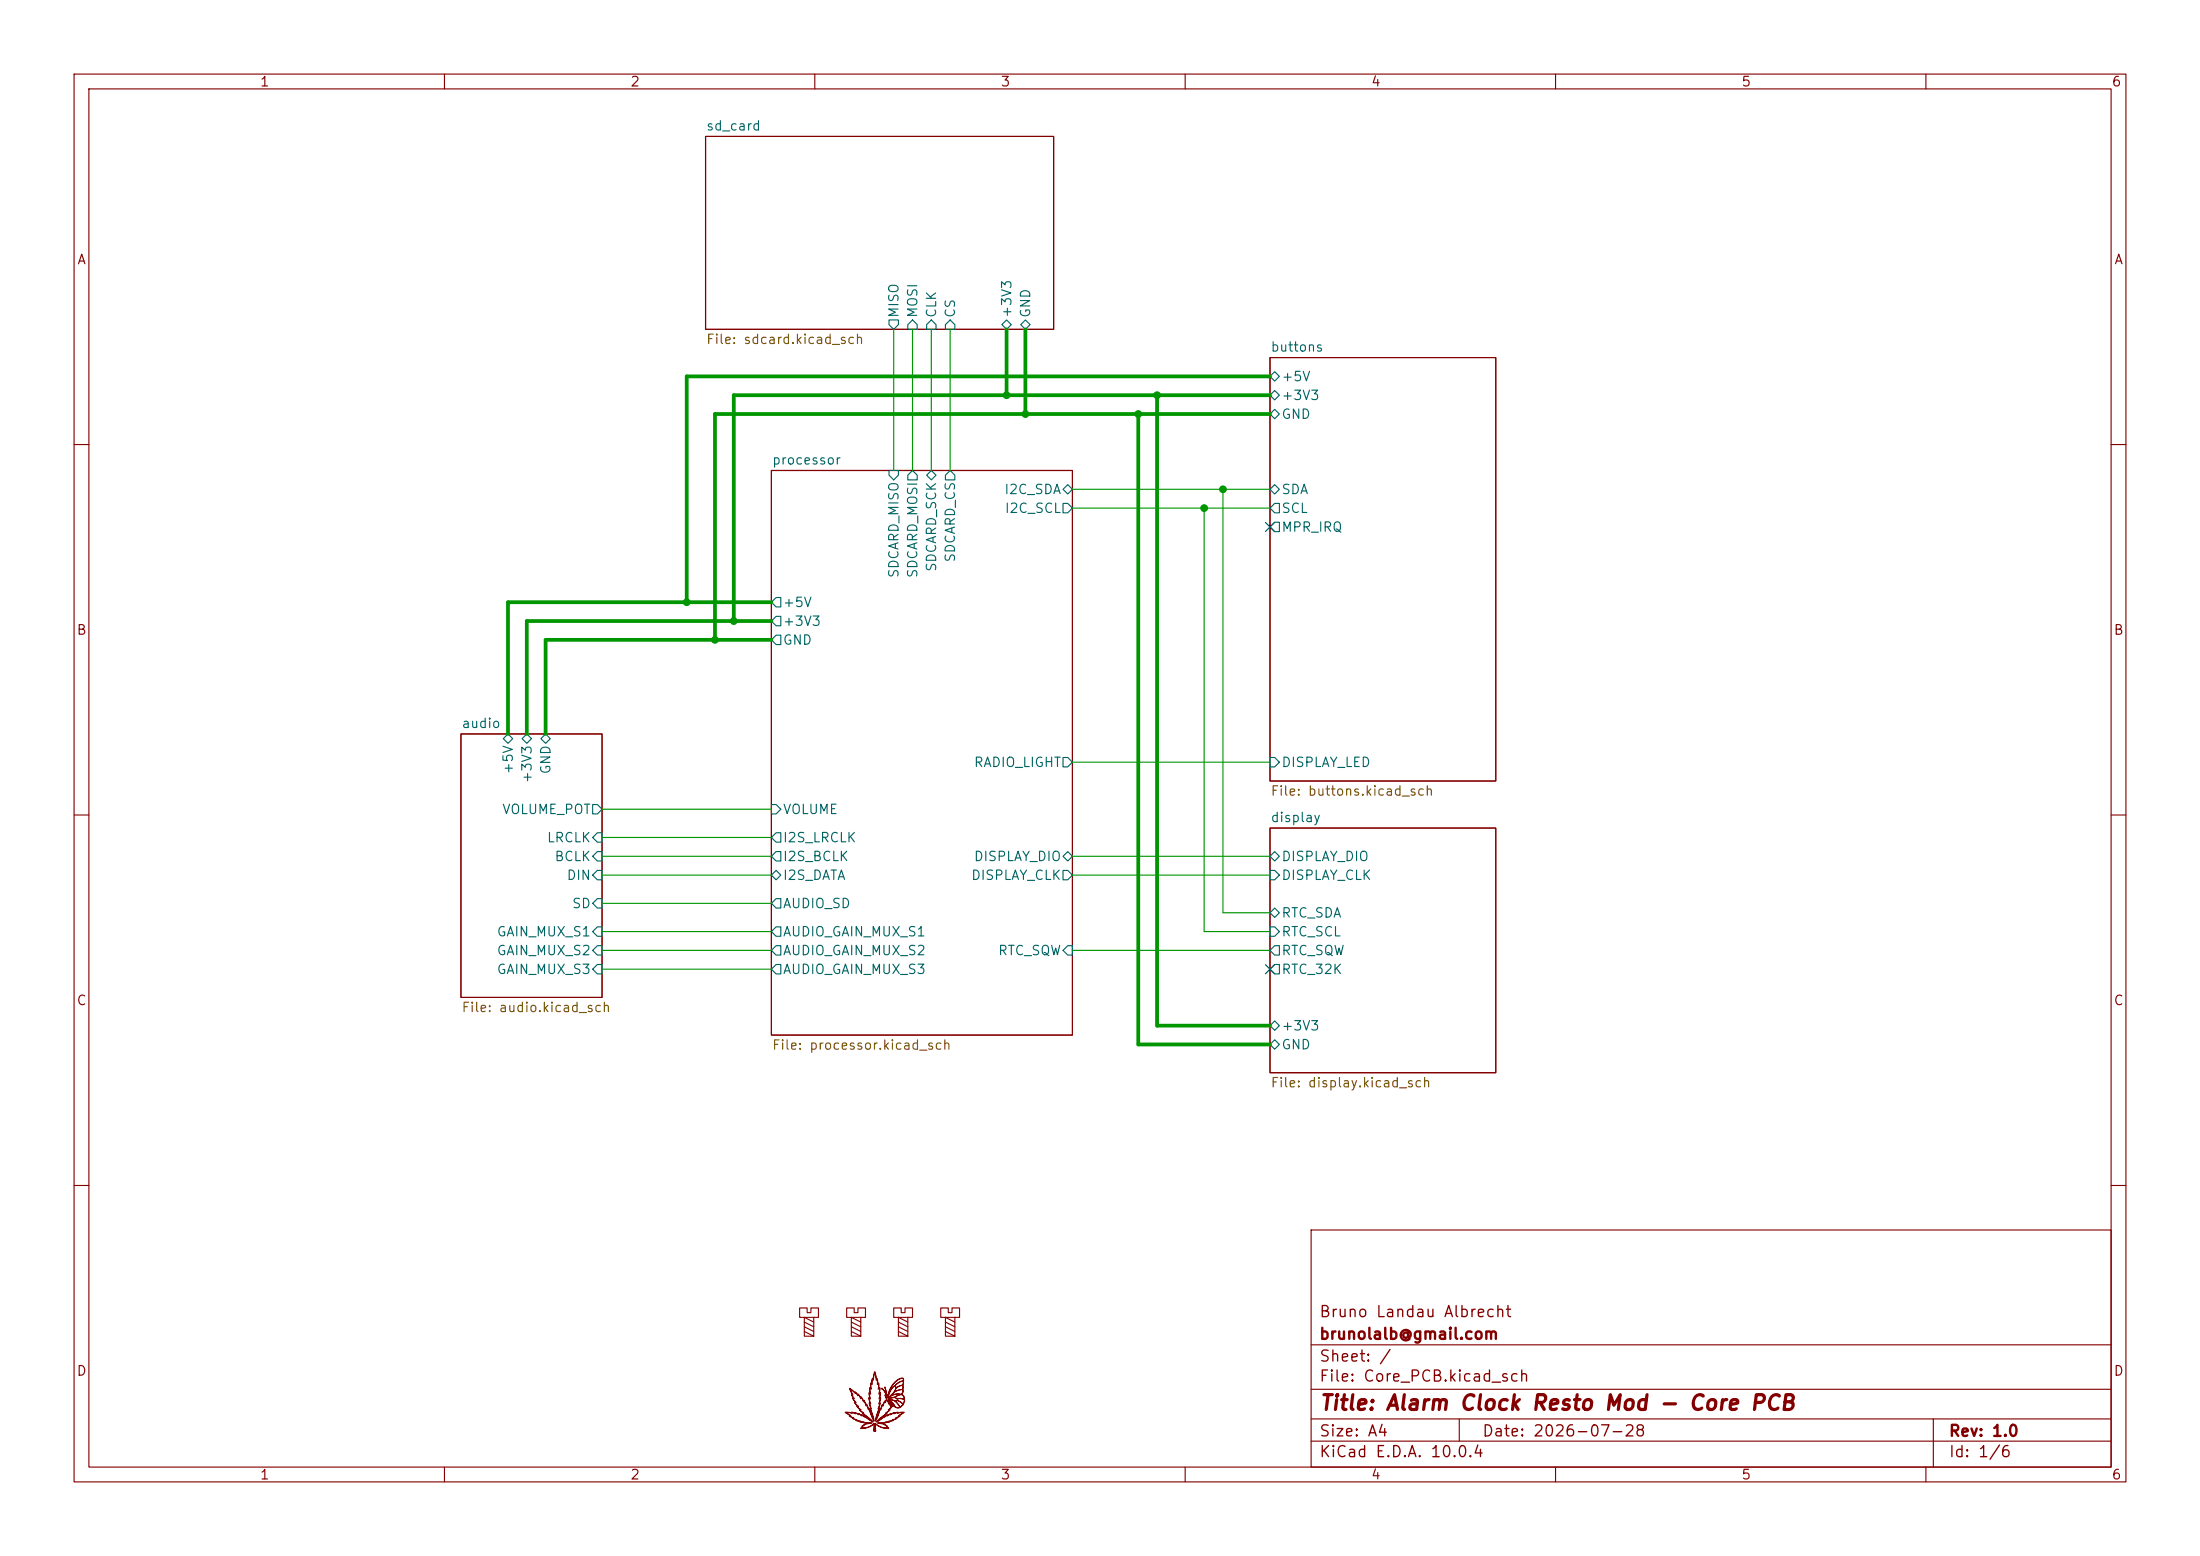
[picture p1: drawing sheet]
<svg xmlns="http://www.w3.org/2000/svg" width="297mm" height="210mm" viewBox="0 0 297 210" stroke-linecap="round" stroke-linejoin="round" font-family="sans-serif">
<g fill="none" stroke="#840000" stroke-width=".15">
<path d="M10 10h277v190h-277zM12 12h273v186h-273zM60 10v2M95.2 18.4h47v26.1h-47zM110 10v2M160 10v2M210 10v2M260 10v2M171.4 48.3h30.5v57.1h-30.5zM10 60h2M104.1 63.5h40.7v76.2h-40.7zM285 60h2"/>
<path d="M62.2 99.1h19.1v35.5h-19.1zM10 110h2M171.4 111.8h30.5v33h-30.5zM285 110h2M10 160h2M107.9 176.5h1.1v.7h.5v-.7h1v1.3h-.6v2.5h-1.3v-2.5h-.7zM108.6 178.4l1.3 .7M108.6 179.1l1.3 .6M108.6 179.7l1.3 .6M109.9 177.8h-1.3l1.3 .6M114.3 176.5h1v.7h.5v-.7h1v1.3h-.6v2.5h-1.3v-2.5h-.6zM114.9 178.4l1.3 .7"/>
<path d="M114.9 179.1l1.3 .6M114.9 179.7l1.3 .6M116.2 177.8h-1.3l1.3 .6M120.6 176.5h1.1v.7h.5v-.7h1v1.3h-.6v2.5h-1.3v-2.5h-.7zM121.3 178.4l1.3 .7M121.3 179.1l1.3 .6M121.3 179.7l1.3 .6M122.6 177.8h-1.3l1.3 .6M127 176.5h1v.7h.5v-.7h1v1.3h-.6v2.5h-1.3v-2.5h-.6zM127.6 178.4l1.3 .7M127.6 179.1l1.3 .6M127.6 179.7l1.3 .6"/>
<path d="M128.9 177.8h-1.3l1.3 .6M177 166h108v32h-108zM285 160h2M60 198v2M110 198v2M160 198v2M177 194.5h108M177 191.5h108M177 187.5h108M177 181.5h108M197 191.5v3M210 198v2"/>
<path d="M260 198v2M261 191.5v6.5"/>
</g>
<g fill="none" stroke="#006464" stroke-width=".15">
<path d="M120 43.2h1.3v.6l-.7 .7-.6-.7zM123.2 43.2l.6 .6v.7h-1.2v-.7zM125.7 43.2l.7 .6v.7h-1.3v-.7zM128.3 43.2l.6 .6v.7h-1.3v-.7zM135.3 43.8l.6-.6 .6 .6-.6 .7zM137.8 43.8l.6-.6 .7 .6-.7 .7zM171.4 55.9l.7-.7 .6 .7-.6 .6zM171.4 53.3l.7-.6 .6 .6-.6 .7zM171.4 50.8l.7-.6 .6 .6-.6 .6zM120 63.5h1.3v.6l-.7 .7-.6-.7zM123.2 63.5l.6 .6v.7h-1.2v-.7zM125.1 64.1l.6-.6 .7 .6-.7 .7z"/>
<path d="M128.3 63.5l.6 .6v.7h-1.3v-.7zM143.5 66l.6-.6 .7 .6-.7 .7zM143.5 67.9h.6l.7 .7-.7 .6h-.6zM171.4 66l.7-.6 .6 .6-.6 .7zM172.1 70.5h.6v1.3h-.6l-.7-.7zM172.1 67.9h.6v1.3h-.6l-.7-.6zM67.9 99.7l.7-.6 .6 .6-.6 .6zM70.5 99.7l.6-.6 .7 .6-.7 .6zM73 99.7l.7-.6 .6 .6-.6 .6zM104.8 85.7h.6v1.3h-.6l-.7-.6zM104.8 83.2h.6v1.3h-.6l-.7-.7zM104.8 80.6h.6v1.3h-.6l-.7-.6z"/>
<path d="M80 115.6l.6-.7h.7v1.3h-.7zM80 108.6h.6l.7 .6-.7 .7h-.6zM80.6 112.4h.7v1.3h-.7l-.6-.7zM80.6 117.5h.7v1.2h-.7l-.6-.6zM104.1 118.1l.7-.6 .6 .6-.6 .6zM104.1 108.6h.7l.6 .6-.6 .7h-.7zM104.8 112.4h.6v1.3h-.6l-.7-.7zM104.8 114.9h.6v1.3h-.6l-.7-.6zM143.5 117.5h.6l.7 .6-.7 .6h-.6zM143.5 115.6l.6-.7 .7 .7-.7 .6zM143.5 102.2h.6l.7 .7-.7 .6h-.6zM171.4 117.5h.7l.6 .6-.6 .6h-.7z"/>
<path d="M171.4 115.6l.7-.7 .6 .7-.6 .6zM171.4 102.2h.7l.6 .7-.6 .6h-.7zM80 125.7l.6-.6h.7v1.3h-.7zM80.6 121.3h.7v1.3h-.7l-.6-.7zM80.6 127.6h.7v1.3h-.7l-.6-.6zM80.6 130.2h.7v1.2h-.7l-.6-.6zM104.8 121.3h.6v1.3h-.6l-.7-.7zM104.8 127.6h.6v1.3h-.6l-.7-.6zM104.8 130.2h.6v1.2h-.6l-.7-.6zM104.8 125.1h.6v1.3h-.6l-.7-.7zM144.1 127.6h.7v1.3h-.7l-.6-.6zM171.4 125.1h.7l.6 .6-.6 .7h-.7z"/>
<path d="M171.4 123.2l.7-.6 .6 .6-.6 .6zM171.4 138.4l.7-.6 .6 .6-.6 .7zM172.1 127.6h.6v1.3h-.6l-.7-.6zM172.1 130.2h.6v1.2h-.6l-.7-.6zM171.4 141l.7-.7 .6 .7-.6 .6z"/>
</g>
<path d="M114.7 187.4l.7 .6 .1-.1 .3 .4 .1-.2 .3 .5v-.1h.1l.3 .6v-.1l.3 .6 .1-.1 .2 .6h.1l.6 1.5-.4-1.5v-.1l-.1-.5-.1-.2 .2 .1-.2-.7h.1l-.1-.6v-.1h.2l-.1-.7 .2 .1-.1-.7h.2v-.6h.1l.1 .1 .2-1.1 .2 1.1 .2-.1v.6h.1v.7l.2-.1-.1 .7 .2-.1v.2l-.2 .6h.2l-.2 .7 .1-.1v.2l-.2 .5 .1 .1-.5 1.5 .6-1.5 .1 .1 .2-.6h.1l.2-.4 .1-.1v.1l.2-.3-.1-.3 .6 1-.2-.7 .8 .9-.4-.6-.5-.4 .7 .7a.6 .6 0 0 0 .8 .4l-.2-.4-.4-.4 .3 .3 .4 .5 .4-.4a1.18 1.18 0 0 0-1.1-.4l-.9-.3 1 .2h.3l-.1-.2 .1 .2 .7 .5 .1-.1a.36 .36 0 0 0 .1-.5 .36 .36 0 0 0-.5-.1h-.5l-.4-.2-.8 .1 .9-.1 .3 .1 .9 .1a.53 .53 0 0 0-.2-.5 .53 .53 0 0 0-.7 .1l-.5 .2 .9-.4a1.82 1.82 0 0 0-1.6 .5v-.1v.1l.4-.3a2.18 2.18 0 0 1 1.4-.3l.2-.3a.21 .21 0 0 0-.1-.2 .21 .21 0 0 0-.3 0l-.7 .3-.6 .5 .2-.2a2.35 2.35 0 0 1 1.5-.7v-.5a1.28 1.28 0 0 0-1.2 .8 .46 .46 0 0 0 .1-.7 2.66 2.66 0 0 0-.9 1.5l-.2-.1-.1 .1-.1-.2a.1 .1 0 0 0 .2 0 .1 .1 0 0 0 0-.1 .1 .1 0 0 0-.1-.1l-.1 .1a.62 .62 0 0 0-.3-.7l-.2-.2a.88 .88 0 0 1 .6 .8v-.5l-.2-.4 .1-.1 .3 1.2h.1l.1-.2a1.36 1.36 0 0 1 .9-1.1l.1 .2 .9-.4v-.5l-.5 .2-.6 .5 .4-.5 .6-.2a.21 .21 0 0 0 .1-.4 .21 .21 0 0 0-.4 .1 3.3 3.3 0 0 0-1.6 2.2 2.59 2.59 0 0 1 1.9-2.3l.2 .2-.1 1.6-.2 .4h.1a1.03 1.03 0 0 1 .2 1.2 1.03 1.03 0 0 1-1 .6l-.5-.3-.1 .1-.4 .4 .1 .1-.4 .4v.1l-1.2 1 .9-.6 .8-.4 .1 .1 .4-.2 .5-.1v.1l.9-.1-.7 .4 .1 .1-.5 .3 .1 .1-.5 .1v.1l-1 .3-.9 .1h.1a.71 .71 0 0 1 .7 .2l.3 .1 .2 .4h-.5a2.39 2.39 0 0 1-1.3-.6v.8a.15 .15 0 0 1-.2 .2 .15 .15 0 0 1 0-.3v-.7a1.43 1.43 0 0 1-1.3 .5l-.5 .1 .4-.6 .9-.1-.9-.1-1-.3v-.1l-.5-.1v-.1l-.4-.2v-.2l-.6-.4 .8 .4-.1 .1 .5 .3h-.1l.5 .2-.1 .1 .6 .1-.1 .1h.6l-.1 .1 1.1 .1-1 .2-.4 .5 .9-.2 .8-.5v1h.1l.1-1 .8 .5 .9 .2-.4-.5-1-.2 1.1-.1-.1-.1h.5v-.1l.5-.1v-.1l.5-.2h-.1l.5-.3h-.1l.7-.5-.9 .1v-.1l-.4 .2v-.1l-.5 .3v-.2l-.4 .3v-.1l-.4 .2-1.1 .7 1.4-1.2h-.2l.6-.4h-.2l.5-.5h-.2l.2-.1a.21 .21 0 0 0-.2-.3 .15 .15 0 0 1 0 .3 .15 .15 0 0 1-.2-.2l-.2-.4a.14 .14 0 0 0-.1-.1 .14 .14 0 0 0-.1 .2l-.1 .1-.1-.1-.2 .6-.1-.2-.2 .7v-.1l-.7 1.6 .5-1.7h-.2l.3-.7-.2 .1 .2-.8-.1 .1 .1-.7-.2 .1 .1-.8-.1 .1v-.8l-.1 .2-.1-.7-.1 .1-.2-1.1-.2 1.1-.1-.1-.1 .7-.1-.1v.7l-.2-.1 .1 .8-.1-.1 .1 .7-.2-.1 .3 .8-.2-.1 .2 .7h-.1l.5 1.7-.7-1.6-.1 .1-.2-.7-.1 .2-.3-.7v.1l-.3-.6-.1 .2-.3-.6-.1 .2-.3-.5v.2l-.7-.6 .4 .8h-.2l.3 .5h-.1l.4 .5h-.2l.5 .5h-.2l.6 .5h-.2l.5 .4-.1 .1 1.4 1.1-1.1-.7-.4-.2v.1l-.4-.3-.1 .2-.4-.3v.1l-.5-.2 .1 .1-1-.1 .9 .1v-.1l.4 .1h.1l.4 .2v-.1l.9 .4 .9 .6-1.2-1v-.1l-.5-.4 .1-.1a.49 .49 0 0 1-.4-.4l-.4-.5 .2-.1-.4-.5h.1l-.2-.4 .1-.1z" fill="#840000" stroke="#840000" stroke-width=".14"/>
<path d="M135.9 44.5v8.8M138.4 44.5v11.4M153.7 55.9v85.1h17.7M156.2 53.3v85.1h15.2M171.4 53.3h-72.3v30.5M171.4 55.9h-74.9v30.5M171.4 50.8h-78.7v30.5M104.1 83.8h-33v15.3M104.1 81.3h-35.5v17.8M104.1 86.4h-30.4v12.7" fill="none" stroke="#009600" stroke-width=".51"/>
<g fill="none" stroke="#009600" stroke-width=".15">
<path d="M120.6 44.5v19M123.2 44.5v19M125.7 44.5v19M128.3 44.5v19M144.8 68.6h26.6M144.8 66h26.6M162.6 68.6v57.1h8.8M165.1 66v57.2h6.3M81.3 118.1h22.8M81.3 115.6h22.8M81.3 113h22.8M81.3 109.2h22.8"/>
<path d="M144.8 118.1h26.6M144.8 115.6h26.6M144.8 102.9h26.6M81.3 130.8h22.8M81.3 128.3h22.8M81.3 121.9h22.8M81.3 125.7h22.8M144.8 128.3h26.6"/>
</g>
<path d="M170.8 70.5l1.3 1.2M172.1 70.5l-1.3 1.2M170.8 130.2l1.3 1.2M172.1 130.2l-1.3 1.2" fill="none" stroke="#000084" stroke-width=".15"/>
<g fill="#009600" stroke="#009600" stroke-width=".14">
<circle cx="92.7" cy="81.3" r=".46"/>
<circle cx="99.1" cy="83.8" r=".46"/>
<circle cx="96.5" cy="86.4" r=".46"/>
<circle cx="156.2" cy="53.3" r=".46"/>
<circle cx="153.7" cy="55.9" r=".46"/>
<circle cx="165.1" cy="66" r=".46"/>
<circle cx="138.4" cy="55.9" r=".46"/>
<circle cx="162.6" cy="68.6" r=".46"/>
<circle cx="135.9" cy="53.3" r=".46"/>
</g>
<text font-size="2" fill="#840000" x="178" y="190.8">Title: Alarm Clock Resto Mod - Core PCB</text>
<g font-size="1.5" fill="#840000">
<text x="178" y="178.2">Bruno Landau Albrecht</text>
<text x="178" y="184.2">Sheet: /</text>
<text x="178" y="181.2">brunolalb@gmail.com</text>
<text x="178" y="186.9">File: Core_PCB.kicad_sch</text>
<text x="178" y="197.1">KiCad E.D.A. 10.0.4</text>
<text x="178" y="194.3">Size: A4</text>
<text x="200" y="194.3">Date: 2026-07-28</text>
<text x="263" y="194.3">Rev: 1.0</text>
<text x="263" y="197.1">Id: 1/6</text>
</g>
<g font-size="1.3" fill="#840000">
<text x="35" y="12">1</text>
<text x="85" y="12">2</text>
<text x="135" y="12">3</text>
<text x="185" y="12">4</text>
<text x="235" y="12">5</text>
<text x="285" y="12">6</text>
<text x="10.3" y="36">A</text>
<text x="285.3" y="36">A</text>
<text x="10.3" y="86">B</text>
<text x="285.3" y="86">B</text>
<text x="10.3" y="136">C</text>
<text x="285.3" y="136">C</text>
<text x="10.3" y="186">D</text>
<text x="285.3" y="186">D</text>
<text x="35" y="200">1</text>
<text x="85" y="200">2</text>
<text x="135" y="200">3</text>
<text x="185" y="200">4</text>
<text x="235" y="200">5</text>
<text x="285" y="200">6</text>
</g>
<g font-size="1.3" fill="#006464">
<text x="95.2" y="17.9">sd_card</text>
<text x="121.6" y="43" transform="rotate(-90 121.6 43)">MISO</text>
<text x="124.2" y="43" transform="rotate(-90 124.2 43)">MOSI</text>
<text x="126.7" y="43" transform="rotate(-90 126.7 43)">CLK</text>
<text x="129.2" y="43" transform="rotate(-90 129.2 43)">CS</text>
<text x="136.9" y="43" transform="rotate(-90 136.9 43)">+3V3</text>
<text x="139.4" y="43" transform="rotate(-90 139.4 43)">GND</text>
<text x="171.4" y="47.8">buttons</text>
<text x="172.9" y="51.8">+5V</text>
<text x="172.9" y="56.9">GND</text>
<text x="172.9" y="54.3">+3V3</text>
<text x="104.1" y="63">processor</text>
<text x="135.5" y="67">I2C_SDA</text>
<text x="135.6" y="69.6">I2C_SCL</text>
<text x="172.9" y="67">SDA</text>
<text x="172.9" y="69.6">SCL</text>
<text x="126.7" y="77.3" transform="rotate(-90 126.7 77.3)">SDCARD_SCK</text>
<text x="129.2" y="76" transform="rotate(-90 129.2 76)">SDCARD_CS</text>
<text x="172.9" y="72.1">MPR_IRQ</text>
<text x="105.6" y="82.3">+5V</text>
<text x="121.6" y="78.1" transform="rotate(-90 121.6 78.1)">SDCARD_MISO</text>
<text x="124.2" y="78.1" transform="rotate(-90 124.2 78.1)">SDCARD_MOSI</text>
<text x="105.6" y="87.3">GND</text>
<text x="105.6" y="84.8">+3V3</text>
<text x="62.2" y="98.6">audio</text>
<text x="69.6" y="104.6" transform="rotate(-90 69.6 104.6)">+5V</text>
<text x="72.1" y="105.8" transform="rotate(-90 72.1 105.8)">+3V3</text>
<text x="74.6" y="104.6" transform="rotate(-90 74.6 104.6)">GND</text>
<text x="131.4" y="103.8">RADIO_LIGHT</text>
<text x="172.9" y="103.8">DISPLAY_LED</text>
<text x="67.7" y="110.2">VOLUME_POT</text>
<text x="105.6" y="110.2">VOLUME</text>
<text x="171.4" y="111.3">display</text>
<text x="73.8" y="114">LRCLK</text>
<text x="74.8" y="116.5">BCLK</text>
<text x="76.4" y="119.1">DIN</text>
<text x="105.6" y="114">I2S_LRCLK</text>
<text x="105.6" y="116.5">I2S_BCLK</text>
<text x="105.6" y="119.1">I2S_DATA</text>
<text x="131" y="119.1">DISPLAY_CLK</text>
<text x="131.4" y="116.5">DISPLAY_DIO</text>
<text x="172.9" y="119.1">DISPLAY_CLK</text>
<text x="172.9" y="116.5">DISPLAY_DIO</text>
<text x="77.1" y="122.9">SD</text>
<text x="105.6" y="122.9">AUDIO_SD</text>
<text x="172.9" y="124.2">RTC_SDA</text>
<text x="67" y="126.7">GAIN_MUX_S1</text>
<text x="67" y="129.2">GAIN_MUX_S2</text>
<text x="67" y="131.8">GAIN_MUX_S3</text>
<text x="105.6" y="129.2">AUDIO_GAIN_MUX_S2</text>
<text x="105.6" y="131.8">AUDIO_GAIN_MUX_S3</text>
<text x="105.6" y="126.7">AUDIO_GAIN_MUX_S1</text>
<text x="134.6" y="129.2">RTC_SQW</text>
<text x="172.9" y="126.7">RTC_SCL</text>
<text x="172.9" y="129.2">RTC_SQW</text>
<text x="172.9" y="131.8">RTC_32K</text>
<text x="172.9" y="141.9">GND</text>
<text x="172.9" y="139.4">+3V3</text>
</g>
<g font-size="1.3" fill="#725600">
<text x="95.2" y="46.7">File: sdcard.kicad_sch</text>
<text x="171.4" y="107.7">File: buttons.kicad_sch</text>
<text x="62.2" y="136.9">File: audio.kicad_sch</text>
<text x="104.1" y="142">File: processor.kicad_sch</text>
<text x="171.4" y="147.1">File: display.kicad_sch</text>
</g>
</svg>
